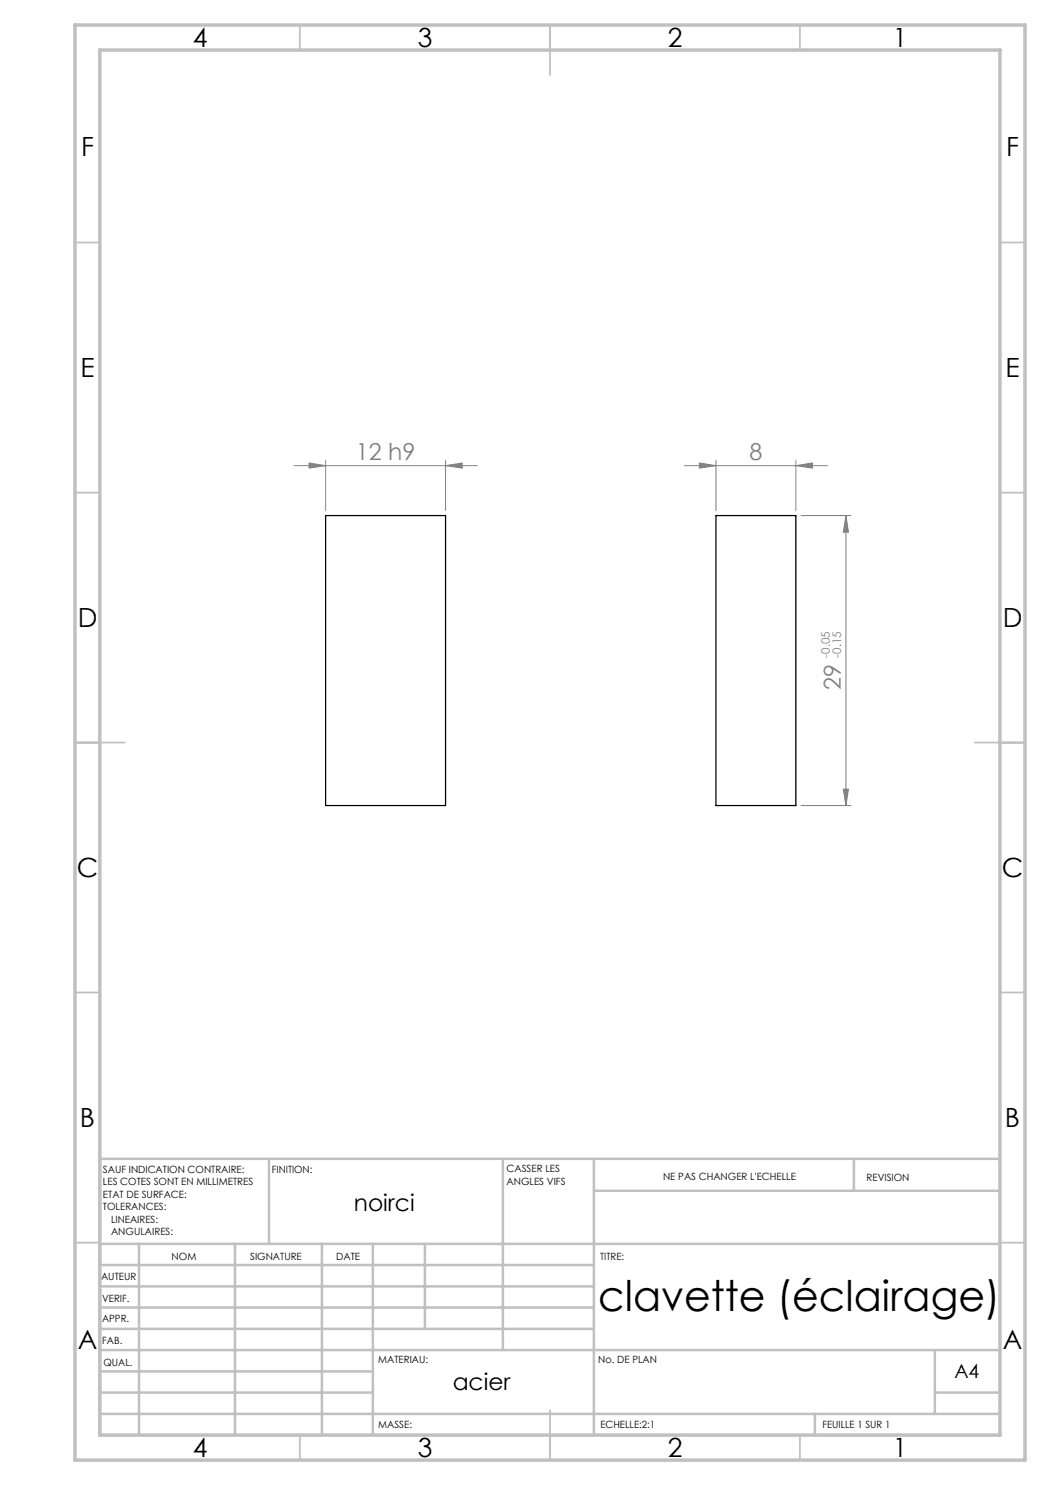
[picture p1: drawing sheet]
<svg xmlns="http://www.w3.org/2000/svg" width="210mm" height="297mm" viewBox="0 0 210 297" stroke-linecap="round" stroke-linejoin="round" font-family="sans-serif">
<g fill="none" stroke="#808080" stroke-width=".2">
<path d="M58.8 93.1h36.7M61.8 92.6l3.3 .5-3.3 .5zM65.1 92.1v10M89.1 93.1l3.3-.5v1zM89.1 92.1v10M136.8 93.1h28.7M139.9 92.6l3.3 .5-3.3 .5zM143.2 92.1v10M159.2 93.1l3.3-.5v1zM159.2 92.1v10M160.2 103.1h10M169.2 103.1l.5 3.3h-1z"/>
<path d="M169.2 103.1v58M168.7 157.8h1l-.5 3.3zM160.2 161.1h10"/>
</g>
<g fill="none" stroke="#c0c0c0" stroke-width=".35">
<path d="M60 5v5M110 5v10M160 5v5M15 48.5h5M200 48.5h5M15 98.5h5M200 98.5h5M15 148.5h10M195 148.5h10M15 198.5h5M200 198.5h5M15 248.5h5"/>
<path d="M200 248.5h5M60 287v5M110 282v10M160 287v5"/>
</g>
<g fill="none" stroke="#c0c0c0" stroke-width=".5">
<path d="M53.8 231.8v17M100.6 231.8v38.2M118.8 231.8v55.2M118.8 238.2h81.2M170.8 231.8v6.4M200 231.8h-180v55.2M20 248.8h180M20 257.3h98.8M20 253h98.8M27.8 248.8v38.2M47 248.8v38.2M64.4 248.8v38.2"/>
<path d="M74.6 248.8v38.2M85 248.8v17M20 265.8h98.8M20 261.5h98.8M20 278.5h54.6M20 274.3h54.6M20 270h180M187 278.5h13M187 270v12.8M20 282.8h180M163 282.8v4.2"/>
</g>
<path d="M15 5h190v287h-190zM20 10h180v277h-180z" fill="none" stroke="#c0c0c0" stroke-width=".7"/>
<g fill="#808080">
<path d="M61.8 92.6l3.3 .5-3.3 .5zM89.1 93.1l3.3-.5v1z"/>
<path d="M139.9 92.6l3.3 .5-3.3 .5zM159.2 93.1l3.3-.5v1z"/>
<path d="M169.2 103.1l.5 3.3h-1zM168.7 157.8h1l-.5 3.3z"/>
</g>
<path d="M65.1 103.1h24v58h-24zM143.2 103.1h16v58h-16z" fill="none" stroke="#000" stroke-width=".25"/>
<text font-size="8.5" x="119.6" y="262.2">clavette (éclairage)</text>
<g font-size="5.3">
<text x="38.5" y="9.5">4</text>
<text x="83.5" y="9.5">3</text>
<text x="133.6" y="9.5">2</text>
<text x="178.6" y="9.5">1</text>
<text x="16.2" y="31.2">F</text>
<text x="201.2" y="31.2">F</text>
<text x="16.1" y="75.5">E</text>
<text x="201.1" y="75.5">E</text>
<text x="15.5" y="125.5">D</text>
<text x="200.5" y="125.5">D</text>
<text x="15.4" y="175.5">C</text>
<text x="200.4" y="175.5">C</text>
<text x="16" y="225.5">B</text>
<text x="201" y="225.5">B</text>
<text x="15.5" y="269.7">A</text>
<text x="200.5" y="269.7">A</text>
<text x="38.5" y="291.5">4</text>
<text x="83.5" y="291.5">3</text>
<text x="133.6" y="291.5">2</text>
<text x="178.6" y="291.5">1</text>
</g>
<g font-size="4.7" fill="#808080">
<text x="71.2" y="92.1">12 h9</text>
<text x="149.9" y="92.1">8</text>
<text x="168.2" y="138" transform="rotate(-90 168.2 138)">29</text>
</g>
<g font-size="4.7">
<text x="70.8" y="242.1">noirci</text>
<text x="90.5" y="278">acier</text>
</g>
<text font-size="3.9" x="190.9" y="275.5">A4</text>
<g font-size="2.3" fill="#808080">
<text x="166" y="131.5" transform="rotate(-90 166 131.5)">-0.05</text>
<text x="168.2" y="131.5" transform="rotate(-90 168.2 131.5)">-0.15</text>
</g>
<g font-size="2">
<text x="20.6" y="234.6">SAUF INDICATION CONTRAIRE:</text>
<text x="20.6" y="237.1">LES COTES SONT EN MILLIMETRES</text>
<text x="20.6" y="239.6">ETAT DE SURFACE:</text>
<text x="54.4" y="234.6">FINITION:</text>
<text x="101.3" y="234.5">CASSER LES</text>
<text x="101.3" y="237">ANGLES VIFS</text>
<text x="132.6" y="236">NE PAS CHANGER L'ECHELLE</text>
<text x="173.3" y="236.2">REVISION</text>
<text x="20.6" y="242.1">TOLERANCES:</text>
<text x="22.2" y="244.6">LINEAIRES:</text>
<text x="22.2" y="247.1">ANGULAIRES:</text>
<text x="34.3" y="252">NOM</text>
<text x="50" y="251.9">SIGNATURE</text>
<text x="67.2" y="251.9">DATE</text>
<text x="120" y="251.9">TITRE:</text>
<text x="20.2" y="256.1">AUTEUR</text>
<text x="20.4" y="260.3">VERIF.</text>
<text x="20.4" y="264.4">APPR.</text>
<text x="20.5" y="268.8">FAB.</text>
<text x="20.7" y="273.1">QUAL.</text>
<text x="75.7" y="272.5">MATERIAU:</text>
<text x="119.6" y="272.5">No. DE PLAN</text>
<text x="75.6" y="285.5">MASSE:</text>
<text x="120.1" y="285.6">ECHELLE:2:1</text>
<text x="164.5" y="285.6">FEUILLE 1 SUR 1</text>
</g>
</svg>
